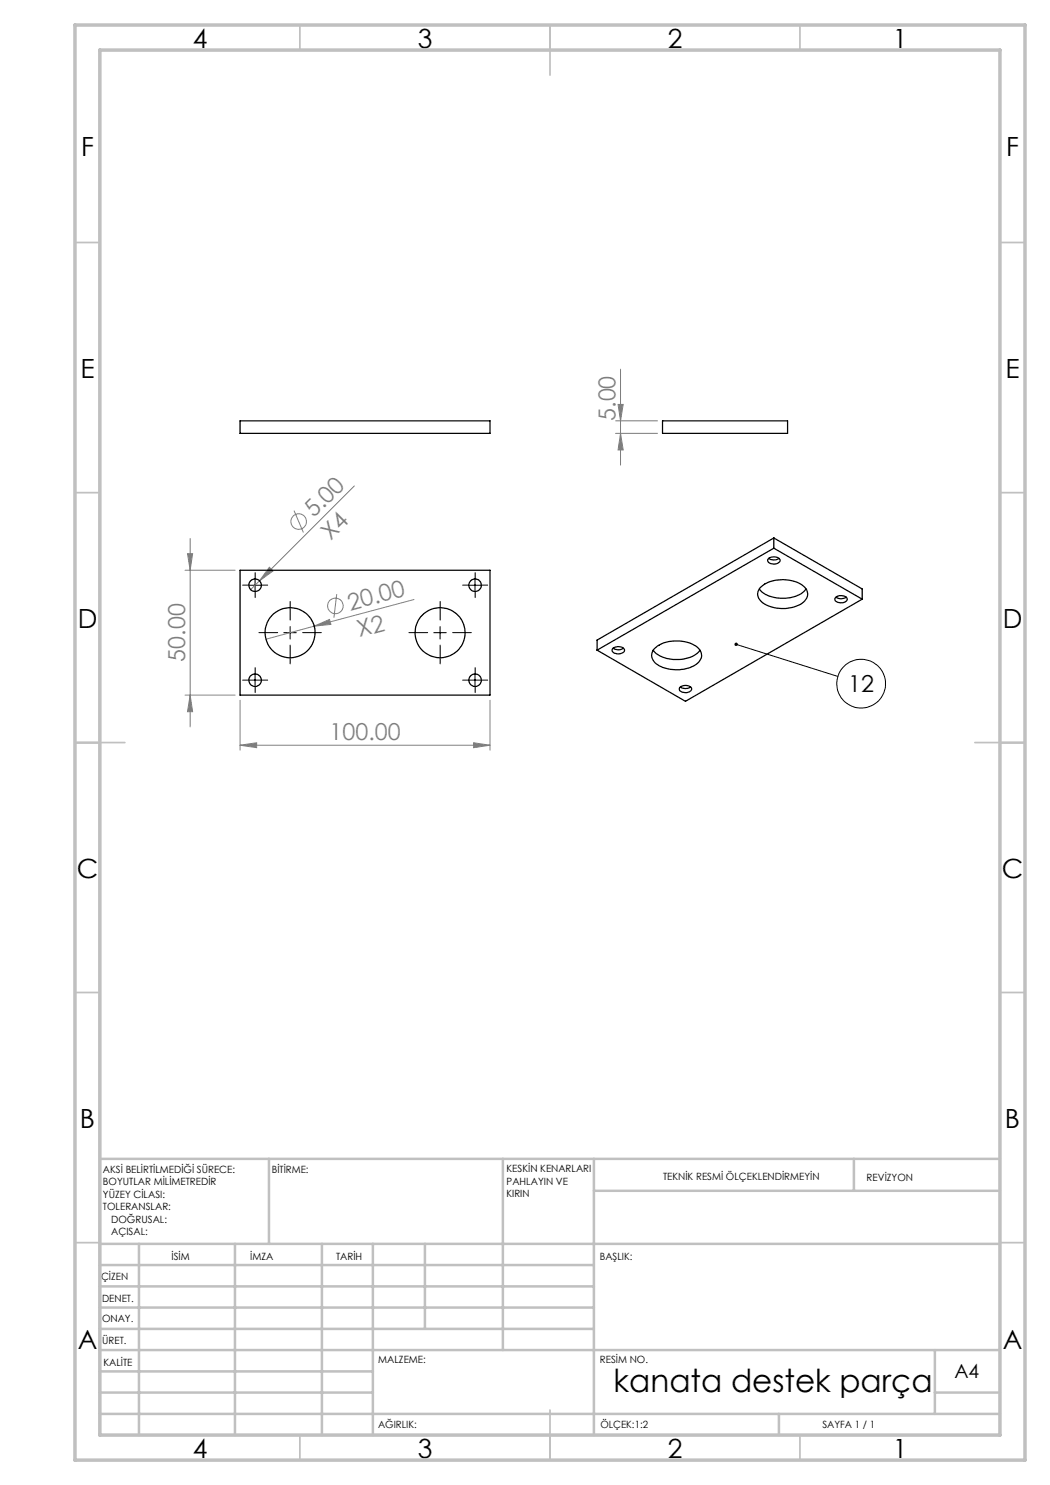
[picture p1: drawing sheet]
<svg xmlns="http://www.w3.org/2000/svg" width="210mm" height="297mm" viewBox="0 0 210 297" stroke-linecap="round" stroke-linejoin="round" font-family="sans-serif">
<g fill="none" stroke="#808080" stroke-width=".2">
<path d="M124.1 73.8v19.2M70.9 97.2l-20.8 20.7M123.1 84.2h8.4M123.1 86.7h8.4M123.6 80.9h1l-.5 3.3zM124.1 86.7l.5 3.3h-1zM37 114h10M37.5 110.7h1l-.5 3.3zM38 107.7v37.7M53.9 113.4l.7 .8-2.7 2zM58.8 102.1l1.9 4.4M67.3 118.8l-.5 4.7"/>
<path d="M82.8 119.9l-20 5.3M37 139h10M38 139l.5 3.3h-1zM62.8 125.2l3.1-1.3 .3 1zM62.8 125.2l-9.6 2.6M48 149l3.3-.4v.9zM48 140v10M48 149h50M94.7 148.6l3.3 .4-3.3 .5zM98 140v10"/>
<circle cx="59.7" cy="104.3" r="1.56"/>
<circle cx="67.1" cy="121.2" r="1.56"/>
</g>
<g fill="none" stroke="#000" stroke-width=".2">
<path d="M49.8 117h2.5M51 115.8v2.5M93.8 117h2.5M95 115.8v2.5M49.8 136h2.5M51 134.8v2.5M56.8 126.5h2.5M58 125.3v2.5M86.7 126.5h2.6M88 125.3v2.5M93.8 136h2.5M95 134.8v2.5"/>
<path d="M147.2 128.9l20.4 6.4"/>
<circle cx="172.2" cy="136.7" r="4.9"/>
</g>
<g fill="none" stroke="#000" stroke-width=".2" stroke-dasharray="15.2 1.3 1.3 1.3">
<path d="M49.8 117h-1.3M51 115.8v-1.3M51 118.3v1.2M52.3 117h1.2M93.8 117h-1.3M95 115.8v-1.3M95 118.3v1.2M96.3 117h1.2M49.8 136h-1.3M51 134.8v-1.3M51 137.3v1.2M52.3 136h1.2"/>
<path d="M55.5 126.5h-3.7M58 124v-3.7M58 129v3.8M60.5 126.5h3.8M85.5 126.5h-3.7M88 124v-3.7M88 129v3.8M90.5 126.5h3.8M93.8 136h-1.3M95 134.8v-1.3M95 137.3v1.2M96.3 136h1.2"/>
</g>
<g fill="none" stroke="#c0c0c0" stroke-width=".35">
<path d="M60 5v5M110 5v10M160 5v5M15 48.5h5M200 48.5h5M15 98.5h5M200 98.5h5M15 148.5h10M195 148.5h10M15 198.5h5M200 198.5h5M15 248.5h5"/>
<path d="M200 248.5h5M60 287v5M110 282v10M160 287v5"/>
</g>
<g fill="none" stroke="#c0c0c0" stroke-width=".5">
<path d="M53.8 231.8v17M100.6 231.8v38.2M118.8 231.8v55.2M118.8 238.2h81.2M170.8 231.8v6.4M200 231.8h-180v55.2M20 248.8h180M20 257.3h98.8M20 253h98.8M27.8 248.8v38.2M47 248.8v38.2M64.4 248.8v38.2"/>
<path d="M74.6 248.8v38.2M85 248.8v17M20 265.8h98.8M20 261.5h98.8M20 278.5h54.6M20 274.3h54.6M20 270h180M187 278.5h13M187 270v12.8M20 282.8h180M155.8 282.8v4.2"/>
</g>
<path d="M15 5h190v287h-190zM20 10h180v277h-180z" fill="none" stroke="#c0c0c0" stroke-width=".7"/>
<path d="M147.1 128.5a.35 .35 0 0 1 .5 .3 .35 .35 0 0 1-.4 .4 .35 .35 0 0 1-.3-.4l.3 .1-.3-.1z" fill="#000"/>
<g fill="#808080">
<path d="M62.8 125.2l3.1-1.3 .3 1z"/>
<path d="M53.9 113.4l.7 .8-2.7 2z"/>
<path d="M94.7 148.6l3.3 .4-3.3 .5zM48 149l3.3-.4v.9z"/>
<path d="M38 139l.5 3.3h-1zM37.5 110.7h1l-.5 3.3z"/>
<path d="M123.6 80.9h1l-.5 3.3zM124.1 86.7l.5 3.3h-1z"/>
</g>
<g fill="none" stroke="#000" stroke-width=".25">
<path d="M48 84.2h50v2.5h-50zM132.5 84.2h25v2.5h-25zM48 114h50v25h-50zM151.9 117.8a5.8 5.8 0 0 0 5.2 1.9 5.6 5.6 0 0 0 4.1-1.9M152.2 117.4a7.1 7.1 0 0 1 8.7 0 2.06 2.06 0 0 1-.7 3.4 7.4 7.4 0 0 1-7.9-.5 1.84 1.84 0 0 1-.1-2.9zM153.7 111.7a1.57 1.57 0 0 1 2.3 .4 1.47 1.47 0 0 1-2.5 .1zM153.7 111.7h.1a1.84 1.84 0 0 0 2 0M154.8 109.6l-35.4 20.4M154.8 109.6l17.6 10.2M154.8 107.6v2M154.8 107.6l17.6 10.2v2M154.8 107.6l-35.4 20.4v2"/>
<path d="M167.2 119.4a1.68 1.68 0 0 1 2.2 .3 1.07 1.07 0 0 1-1.4 .8 .81 .81 0 0 1-1-.8zM167.2 119.4a1.81 1.81 0 0 0 2 0M172.4 119.8l-35.3 20.5-17.7-10.3M122.5 129.7a1.57 1.57 0 0 1 2.4 .3 1.47 1.47 0 0 1-2.5 .1zM122.6 129.6l.1 .1a1.84 1.84 0 0 0 2-.1M130.6 130a5.8 5.8 0 0 0 5.3 1.9 5.1 5.1 0 0 0 4.1-1.9M130.8 129.9a7.1 7.1 0 0 1 8.9-.2 2.02 2.02 0 0 1-.7 3.3 7.5 7.5 0 0 1-8-.4 1.94 1.94 0 0 1-.2-2.7zM136.1 137.4a1.68 1.68 0 0 1 2.2 .3 1.16 1.16 0 0 1-1.7 .8 .62 .62 0 0 1-.7-.4 .62 .62 0 0 1 .2-.7zM136.1 137.4a1.84 1.84 0 0 0 2 0"/>
<circle cx="51" cy="117" r="1.25"/>
<circle cx="95" cy="117" r="1.25"/>
<circle cx="51" cy="136" r="1.25"/>
<circle cx="58" cy="126.5" r="5"/>
<circle cx="88" cy="126.5" r="5"/>
<circle cx="95" cy="136" r="1.25"/>
</g>
<text font-size="6.3" x="122.7" y="278.4">kanata destek parça</text>
<g font-size="5.3">
<text x="38.5" y="9.5">4</text>
<text x="83.5" y="9.5">3</text>
<text x="133.6" y="9.5">2</text>
<text x="178.6" y="9.5">1</text>
<text x="16.2" y="31.3">F</text>
<text x="201.2" y="31.3">F</text>
<text x="16.1" y="75.5">E</text>
<text x="201.1" y="75.5">E</text>
<text x="15.5" y="125.5">D</text>
<text x="200.5" y="125.5">D</text>
<text x="15.4" y="175.5">C</text>
<text x="200.4" y="175.5">C</text>
<text x="16" y="225.5">B</text>
<text x="201" y="225.5">B</text>
<text x="15.5" y="269.8">A</text>
<text x="200.5" y="269.8">A</text>
<text x="38.5" y="291.5">4</text>
<text x="83.5" y="291.5">3</text>
<text x="133.6" y="291.5">2</text>
<text x="178.6" y="291.5">1</text>
</g>
<g font-size="4.7" fill="#808080">
<text x="123.1" y="84.2" transform="rotate(-90 123.1 84.2)">5.00</text>
<text x="62.8" y="103.7" transform="rotate(-45 62.8 103.7)">5.00</text>
<text x="66.2" y="108.2" transform="rotate(-45 66.2 108.2)">X4</text>
<text x="70" y="122.2" transform="rotate(-15 70 122.2)">20.00</text>
<text x="71.9" y="127.4" transform="rotate(-15 71.9 127.4)">X2</text>
<text x="37" y="132.3" transform="rotate(-90 37 132.3)">50.00</text>
<text x="65.9" y="148">100.00</text>
</g>
<text font-size="4.7" x="169.7" y="138.4">12</text>
<text font-size="3.9" x="190.9" y="275.5">A4</text>
<g font-size="2">
<text x="20.6" y="234.6">AKSİ BELİRTİLMEDİĞİ SÜRECE:</text>
<text x="20.6" y="237.1">BOYUTLAR MİLİMETREDİR</text>
<text x="20.6" y="239.6">YÜZEY CİLASI:</text>
<text x="54.4" y="234.6">BİTİRME:</text>
<text x="101.3" y="234.5">KESKİN KENARLARI</text>
<text x="101.3" y="237">PAHLAYIN VE</text>
<text x="101.3" y="239.5">KIRIN</text>
<text x="132.6" y="236">TEKNİK RESMİ ÖLÇEKLENDİRMEYİN</text>
<text x="173.3" y="236.2">REVİZYON</text>
<text x="20.6" y="242.1">TOLERANSLAR:</text>
<text x="22.2" y="244.6">DOĞRUSAL:</text>
<text x="22.2" y="247.1">AÇISAL:</text>
<text x="34.3" y="252">İSİM</text>
<text x="50" y="251.9">İMZA</text>
<text x="67.2" y="251.9">TARİH</text>
<text x="120" y="251.9">BAŞLIK:</text>
<text x="20.2" y="256.1">ÇİZEN</text>
<text x="20.4" y="260.3">DENET.</text>
<text x="20.4" y="264.4">ONAY.</text>
<text x="20.5" y="268.8">ÜRET.</text>
<text x="20.7" y="273.1">KALİTE</text>
<text x="75.7" y="272.5">MALZEME:</text>
<text x="120" y="272.5">RESİM NO.</text>
<text x="75.6" y="285.5">AĞIRLIK:</text>
<text x="120.1" y="285.6">ÖLÇEK:1:2</text>
<text x="164.5" y="285.6">SAYFA 1 / 1</text>
</g>
</svg>
